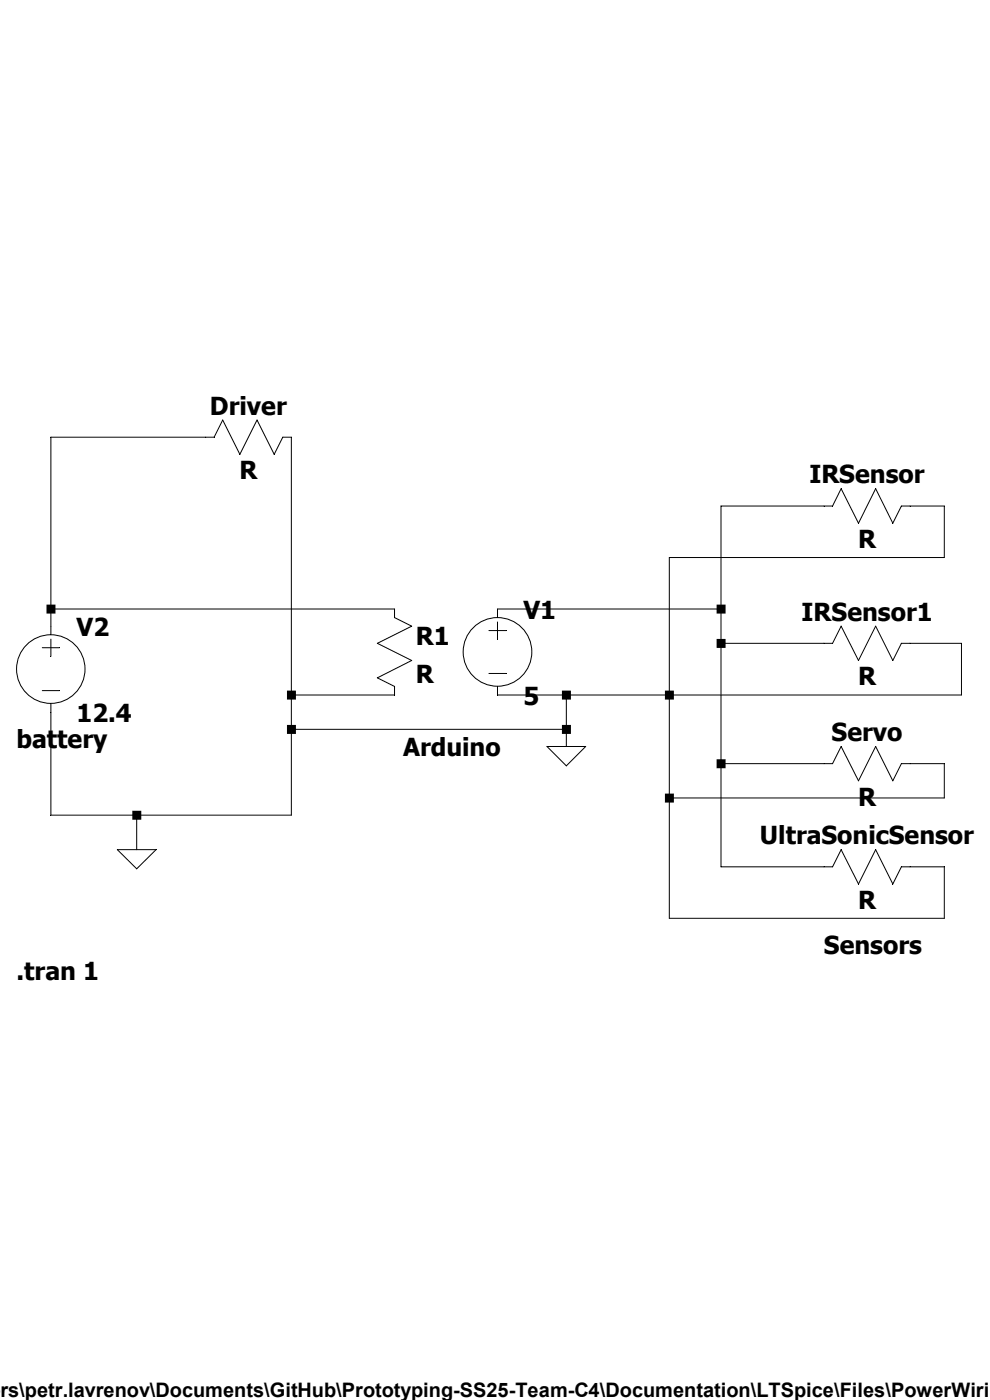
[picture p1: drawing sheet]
Version 4.1
SHEET 1 880 680
WIRE -496 -80 -640 -80
WIRE 80 -16 -16 -16
WIRE 192 -16 160 -16
WIRE 192 32 192 -16
WIRE 192 32 -64 32
WIRE -640 80 -640 -80
WIRE -320 80 -640 80
WIRE -16 80 -16 -16
WIRE -16 80 -224 80
WIRE -640 96 -640 80
WIRE -16 112 -16 80
WIRE 80 112 -16 112
WIRE 208 112 160 112
WIRE -416 160 -416 -80
WIRE -320 160 -416 160
WIRE -160 160 -224 160
WIRE -64 160 -64 32
WIRE -64 160 -160 160
WIRE 208 160 208 112
WIRE 208 160 -64 160
WIRE -416 192 -416 160
WIRE -160 192 -160 160
WIRE -160 192 -416 192
WIRE -160 208 -160 192
WIRE -16 224 -16 112
WIRE 80 224 -16 224
WIRE 192 224 160 224
WIRE -64 256 -64 160
WIRE 192 256 192 224
WIRE 192 256 -64 256
WIRE -640 272 -640 176
WIRE -560 272 -640 272
WIRE -416 272 -416 192
WIRE -416 272 -560 272
WIRE -560 304 -560 272
WIRE -16 320 -16 224
WIRE 80 320 -16 320
WIRE 192 320 160 320
WIRE -64 368 -64 256
WIRE 192 368 192 320
WIRE 192 368 -64 368
FLAG -560 304 0
FLAG -160 208 0
SYMBOL voltage -224 64 R0
WINDOW 123 0 0 Left 0
WINDOW 39 0 0 Left 0
SYMATTR InstName V1
SYMATTR Value 5
SYMBOL res -336 64 R0
SYMATTR InstName R1
SYMBOL voltage -640 80 R0
WINDOW 123 0 0 Left 0
WINDOW 39 0 0 Left 0
SYMATTR InstName V2
SYMATTR Value 12.4
SYMBOL res -400 -96 R90
WINDOW 0 0 56 VBottom 2
WINDOW 3 32 56 VTop 2
SYMATTR InstName Driver
SYMBOL res 176 -32 R90
WINDOW 0 0 56 VBottom 2
WINDOW 3 32 56 VTop 2
SYMATTR InstName IRSensor
SYMBOL res 176 96 R90
WINDOW 0 0 56 VBottom 2
WINDOW 3 32 56 VTop 2
SYMATTR InstName IRSensor1
SYMBOL res 176 208 R90
WINDOW 0 0 56 VBottom 2
WINDOW 3 32 56 VTop 2
SYMATTR InstName Servo
SYMBOL res 176 304 R90
WINDOW 0 0 56 VBottom 2
WINDOW 3 32 56 VTop 2
SYMATTR InstName UltraSonicSensor
TEXT -312 208 Left 2 ;Arduino
TEXT -672 200 Left 2 ;battery
TEXT 80 392 Left 2 ;Sensors
TEXT -672 416 Left 2 !.tran 1
